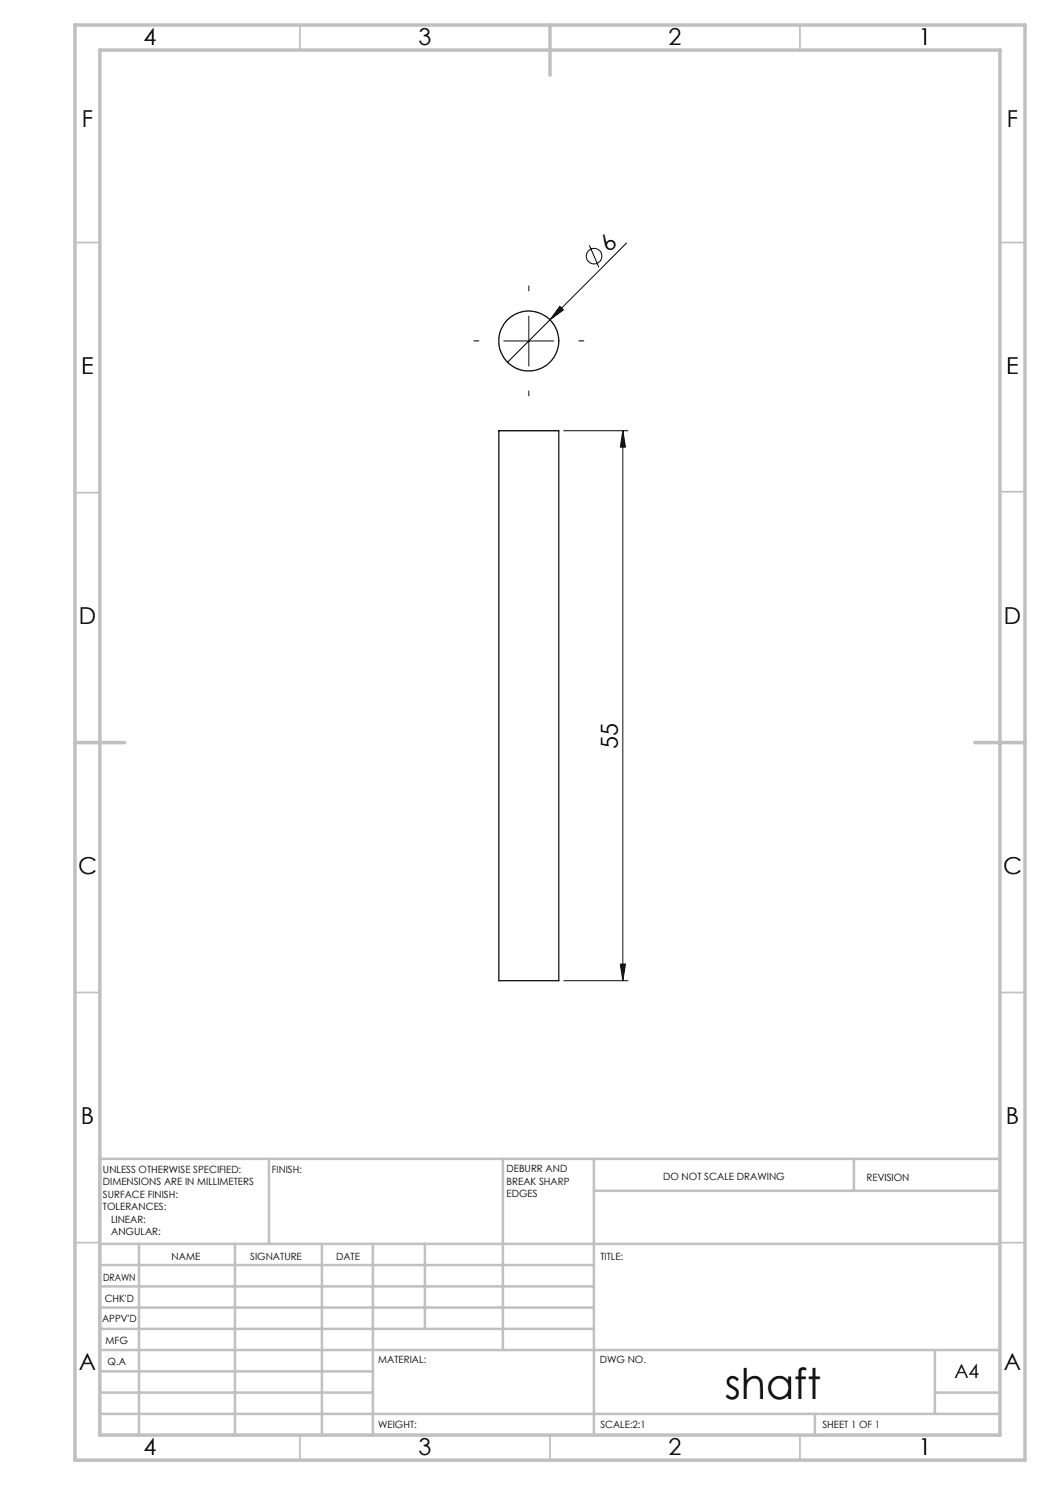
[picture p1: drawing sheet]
<svg xmlns="http://www.w3.org/2000/svg" width="210mm" height="297mm" viewBox="0 0 210 297" stroke-linecap="round" stroke-linejoin="round" font-family="sans-serif">
<g fill="none" stroke="#000" stroke-width=".2">
<path d="M117.9 49l1.9 4.4M125.3 48.6l-23.8 23.9M100.8 68.2h9.9M105.8 63.2v10M112 61.3l.7 .7-2.7 2zM112.7 86.1h12.9M124.6 86.1l.5 3.3h-1zM124.6 86.1v110M112.7 196.1h12.9M124.1 192.8h1l-.5 3.3z"/>
<circle cx="118.8" cy="51.2" r="1.56"/>
</g>
<path d="M105.8 58.2v-1M95.8 68.2h-1M105.8 78.2v1M115.8 68.2h1" fill="none" stroke="#000" stroke-width=".2" stroke-dasharray="15.2 1.3 1.3 1.3"/>
<g fill="none" stroke="#c0c0c0" stroke-width=".35">
<path d="M60 5v5M160 5v5M15 48.5h5M200 48.5h5M15 98.5h5M200 98.4h5M15 198.5h5M200 198.5h5M15 248.5h5M200 248.5h5M60 287v5M110 287v5"/>
<path d="M160 287v5"/>
</g>
<g fill="none" stroke="#c0c0c0" stroke-width=".5">
<path d="M53.8 231.8v17M100.6 231.8v38.2M118.8 231.8v55.2M118.8 238.2h81.2M170.8 231.8v6.4M200 231.8h-180v55.2M20 248.8h180M20 257.3h98.8M20 253h98.8M27.8 248.8v38.2M47 248.8v38.2M64.4 248.8v38.2"/>
<path d="M74.6 248.8v38.2M85 248.8v17M20 265.8h98.8M20 261.5h98.8M20 278.5h54.6M20 274.3h54.6M20 270h180M187 278.5h13M187 270v12.8M20 282.8h180M163 282.8v4.2"/>
</g>
<path d="M15 5h190v287h-190zM20 10h180v277h-180zM110 5v10M15 148.5h10M195 148.5h10" fill="none" stroke="#c0c0c0" stroke-width=".7"/>
<g fill="#000">
<path d="M112 61.3l.7 .7-2.7 2z"/>
<path d="M124.1 192.8h1l-.5 3.3zM124.6 86.1l.5 3.3h-1z"/>
</g>
<g fill="none" stroke="#000" stroke-width=".25">
<path d="M99.8 86.1h12v110h-12z"/>
<circle cx="105.8" cy="68.2" r="6"/>
</g>
<text font-size="8.5" x="145" y="279.7">shaft</text>
<g font-size="4.7">
<text x="28.7" y="9">4</text>
<text x="83.7" y="9">3</text>
<text x="133.7" y="9">2</text>
<text x="183.7" y="9">1</text>
<text x="16.4" y="25.5">F</text>
<text x="201.4" y="25.5">F</text>
<text x="121.9" y="50.6" transform="rotate(-45 121.9 50.6)">6</text>
<text x="16.2" y="74.7">E</text>
<text x="201.2" y="74.7">E</text>
<text x="15.8" y="124.7">D</text>
<text x="200.8" y="124.7">D</text>
<text x="123.6" y="149.9" transform="rotate(-90 123.6 149.9)">55</text>
<text x="15.6" y="174.7">C</text>
<text x="200.6" y="174.7">C</text>
<text x="16.2" y="224.7">B</text>
<text x="201.2" y="224.7">B</text>
<text x="15.8" y="274">A</text>
<text x="200.8" y="274">A</text>
<text x="28.7" y="291">4</text>
<text x="83.7" y="291">3</text>
<text x="133.7" y="291">2</text>
<text x="183.7" y="291">1</text>
</g>
<text font-size="3.9" x="190.9" y="275.5">A4</text>
<g font-size="2">
<text x="20.6" y="234.6">UNLESS OTHERWISE SPECIFIED:</text>
<text x="20.6" y="237.1">DIMENSIONS ARE IN MILLIMETERS</text>
<text x="20.6" y="239.6">SURFACE FINISH:</text>
<text x="54.4" y="234.6">FINISH:</text>
<text x="101.3" y="234.5">DEBURR AND</text>
<text x="101.3" y="237">BREAK SHARP</text>
<text x="101.3" y="239.5">EDGES</text>
<text x="132.6" y="236">DO NOT SCALE DRAWING</text>
<text x="173.3" y="236.2">REVISION</text>
<text x="20.6" y="242.1">TOLERANCES:</text>
<text x="22.2" y="244.6">LINEAR:</text>
<text x="22.2" y="247.1">ANGULAR:</text>
<text x="34.3" y="252">NAME</text>
<text x="50" y="251.9">SIGNATURE</text>
<text x="67.2" y="251.9">DATE</text>
<text x="120.1" y="251.9">TITLE:</text>
<text x="20.6" y="256.1">DRAWN</text>
<text x="20.9" y="260.3">CHK'D</text>
<text x="20.4" y="264.4">APPV'D</text>
<text x="21.1" y="268.8">MFG</text>
<text x="21.5" y="273">Q.A</text>
<text x="75.6" y="272.5">MATERIAL:</text>
<text x="120" y="272.5">DWG NO.</text>
<text x="75.6" y="285.5">WEIGHT:</text>
<text x="120.1" y="285.6">SCALE:2:1</text>
<text x="164.5" y="285.6">SHEET 1 OF 1</text>
</g>
</svg>
